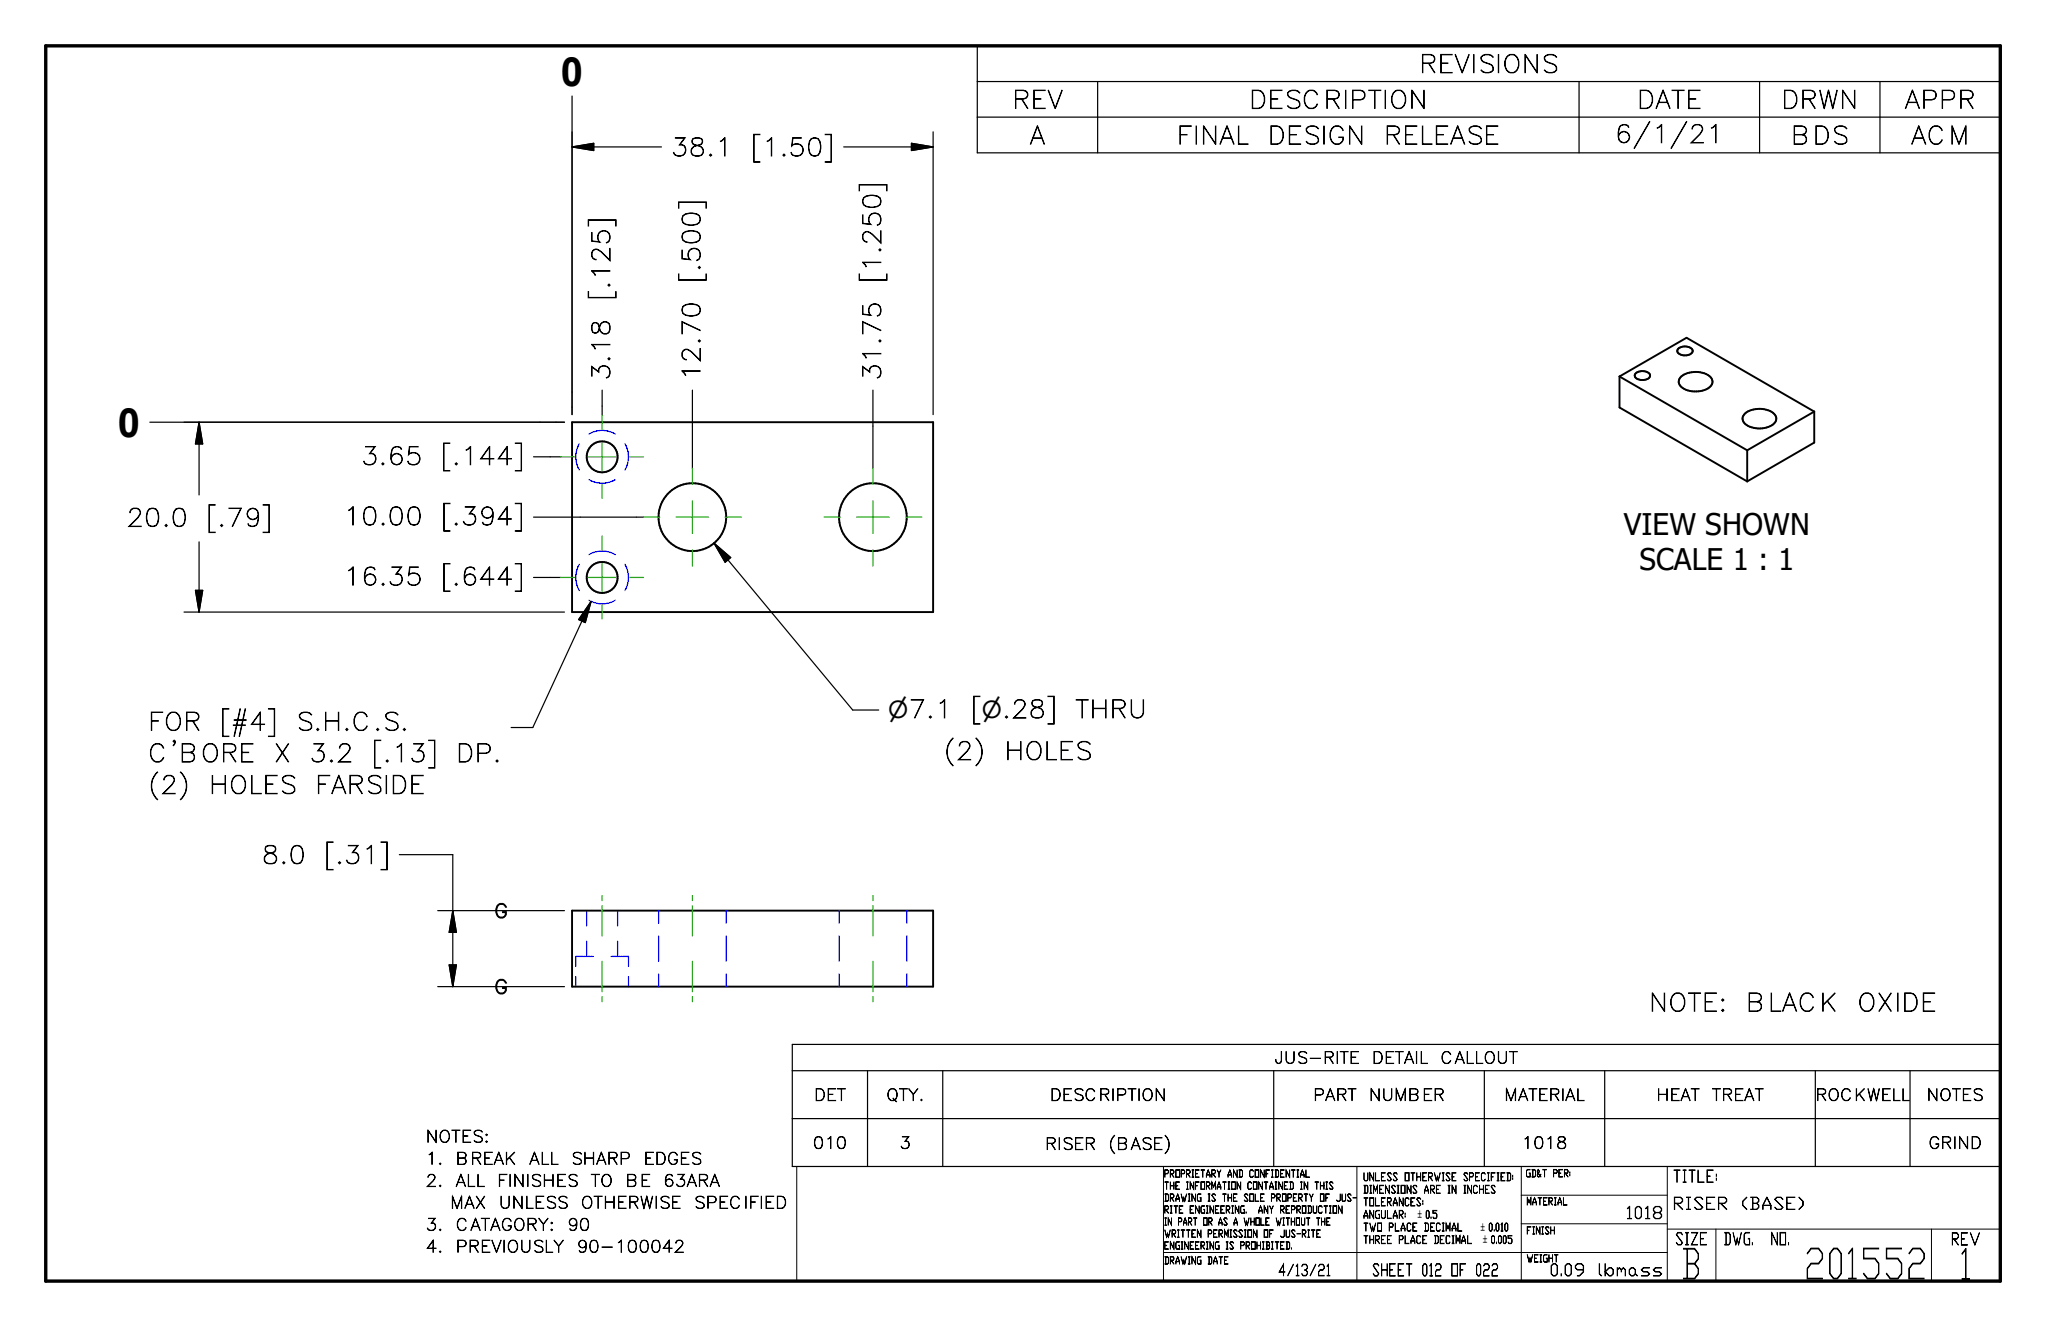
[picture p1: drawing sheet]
<svg xmlns="http://www.w3.org/2000/svg" width="432mm" height="279mm" viewBox="0 0 432 279" stroke-linecap="round" stroke-linejoin="round" font-family="sans-serif">
<g fill="none" stroke="#00f" stroke-width=".25">
<path d="M122.2 93.6a5.6 5.6 0 0 0 0 5.5M124.2 91.5a5.4 5.4 0 0 1 5.6 0M131.8 93.6a5.4 5.4 0 0 1 0 5.5M122.2 119a5.6 5.6 0 0 0 0 5.5M124.2 117a5.5 5.5 0 0 1 5.6 0M124.2 101.1a5.4 5.4 0 0 0 5.6 0M131.8 119a5.4 5.4 0 0 1 0 5.5M124.2 126.6a5.4 5.4 0 0 0 5.6 0M123.7 192v3.3M123.7 198.5v3.2M130.3 192v3.3M130.3 198.5v3.2"/>
<path d="M138.9 192v2.7M138.9 197.4v5.3M153.2 192v2.7M153.2 197.4v5.3M177 192v2.7M177 197.4v5.3M191.3 192v2.7M191.3 197.4v5.3M121.5 205.9v2.1M125.2 201.7h-3.7v2.1M128.9 201.7h3.7v2.1M132.6 205.9v2.1"/>
<path d="M138.9 205.4v2.6M153.2 205.4v2.6M177 205.4v2.6M191.3 205.4v2.6"/>
</g>
<g fill="none" stroke="#000" stroke-width=".41">
<path d="M341.6 79.4v6.5l27 15.6M341.6 79.4l14.2-8.2 26.9 15.6M341.6 79.4l27 15.6M345.1 78.7a2.05 2.05 0 0 1 3 .4 1.16 1.16 0 0 1-1.4 1 1.39 1.39 0 0 1-1.9-1.1zM354 73.5a2.09 2.09 0 0 1 3.1 .4 1.25 1.25 0 0 1-1.4 1 1.59 1.59 0 0 1-1.9-.9zM354.6 79.4a5 5 0 0 1 6.4 .3 1.58 1.58 0 0 1-1 2.4 4.9 4.9 0 0 1-5.7-.9l-.2-.5 .1-.6zM120.7 89h76.1v40.1h-76.1zM368.1 87.2a5 5 0 0 1 6.3 .3 1.58 1.58 0 0 1-1 2.4 5.2 5.2 0 0 1-5.4-.7 1.35 1.35 0 0 1 .1-2zM368.6 95v6.5M382.7 86.8v6.5l-14.1 8.2M382.7 86.8l-14.1 8.2M120.7 192h76.1v16h-76.1z"/>
<circle cx="127" cy="96.3" r="3.3"/>
<circle cx="146" cy="109" r="7.1"/>
<circle cx="184.1" cy="109.1" r="7.1"/>
<circle cx="127" cy="121.8" r="3.3"/>
</g>
<path d="M9.6 9.7h412.3v260.4h-412.3z" fill="none" stroke="#000" stroke-width=".71"/>
<path d="M168.1 246h253.8v24.1h-253.8zM245.4 246v24.1M286.2 246v24.1M320.9 252h30.8M320.9 258.1h30.8M320.9 246v24.1M351.7 259.2h70.2M351.7 246v24.1M362 259.2v10.9M407.4 259.2v10.9M245.4 264.1h106.3" fill="none" stroke="#000" stroke-width=".21"/>
<g fill="none" stroke="#000" stroke-width=".25">
<path d="M206.2 9.7h215.7v22.5h-215.7zM206.2 17.2h215.7M231.5 17.2v15M333.1 17.2v15M371.2 17.2v15M396.6 17.2v15M120.7 20.2v67.2M120.7 31h18.8M120.7 31l4.5-.8v1.5zM178 31h18.8M192.3 30.2l4.5 .8-4.5 .7zM196.8 27.8v59.6"/>
<path d="M206.2 24.7h215.7M31.6 89h87.5M42 89v15.4M42 89l.8 4.6h-1.6zM112.5 96.3h5.8M127 82.3v5.3M146.1 82.3v16.4M184.1 82.3v16.4M42 114.3v14.8M112.5 109h23.2M150.6 114.5l29.3 35.2h5.5M150.6 114.5l3.5 3.1-1.1 1z"/>
<path d="M38.8 129.1h80.3M41.2 124.5h1.6l-.8 4.6zM112.5 121.8h5.8M124.7 126.8l-12.3 26.6h-4.6M124.7 126.8l-1.2 4.5-1.4-.7zM84.2 180.2h11.3v27.8M92.3 192h26.8M95.5 192l.8 4.6h-1.6zM92.3 208h26.8M94.7 203.5h1.6l-.8 4.5zM167.1 220.2h254.8v25.8h-254.8zM167.1 225.8h254.8"/>
<path d="M167.1 235.9h254.8M183 225.8v20.2M198.9 225.8v20.2M268.7 225.8v20.2M313.1 225.8v20.2M338.5 225.8v20.2M382.9 225.8v20.2M402.9 225.8v20.2"/>
</g>
<path d="M120.7 31l4.5-.8v1.5zM192.3 30.2l4.5 .8-4.5 .7zM42 89l.8 4.6h-1.6zM150.6 114.5l3.5 3.1-1.1 1zM41.2 124.5h1.6l-.8 4.6zM124.7 126.8l-1.2 4.5-1.4-.7zM95.5 192l.8 4.6h-1.6zM94.7 203.5h1.6l-.8 4.5z" fill="#000" stroke="#000" stroke-width=".25"/>
<g fill="none" stroke="#23a718" stroke-width=".25">
<path d="M118.3 96.3h2.9M124.1 96.3h5.8M127 87.6v2.9M127 93.4v5.9M132.8 96.3h2.9M146.1 98.7v3.5M184.1 98.7v3.5M127 102.2v2.9M127 113v2.9M127 118.8v5.9M135.7 109h3.5M142.6 109h6.9"/>
<path d="M146.1 105.6v6.9M146.1 115.9v3.5M152.9 109h3.5M173.8 109h3.5M180.7 109h6.9M184.1 105.6v6.9M184.1 115.9v3.5M191 109h3.4M118.3 121.8h2.9M124.1 121.8h5.8M127 127.6v2.9M132.8 121.8h2.9"/>
<path d="M127 188.8v1.1M127 191v6.4M146.1 188.8v1.1M146.1 191v6.4M184.1 188.8v1.1M184.1 191v6.4M127 202.7v6.4M127 210.2v1M146.1 202.7v6.4M146.1 210.2v1M184.1 202.7v6.4M184.1 210.2v1"/>
</g>
<g font-size="8.8">
<text x="380.5" y="269.6">201552</text>
<text x="413.1" y="269.7">1</text>
</g>
<text font-size="8.7" x="354.3" y="269.6">B</text>
<g font-size="8.5">
<text x="118.3" y="18.2">0</text>
<text x="24.9" y="92.1">0</text>
</g>
<g font-size="6.3">
<text x="342.5" y="112.7">VIEW SHOWN</text>
<text x="345.8" y="120.2">SCALE 1 : 1</text>
</g>
<g font-size="5.2">
<text x="299.3" y="15.3">REVISIONS</text>
<text x="213.5" y="22.9">REV</text>
<text x="263.4" y="22.9">DESCRIPTION</text>
<text x="345.3" y="22.9">DATE</text>
<text x="375.7" y="22.9">DRWN</text>
<text x="401.7" y="22.9">APPR</text>
<text x="141.5" y="32.9">38.1</text>
<text x="158.4" y="32.9">[1.50]</text>
<text x="217.2" y="30.4">A</text>
<text x="248.2" y="30.4">FINAL</text>
<text x="267.4" y="30.4">DESIGN</text>
<text x="291.9" y="30.4">RELEASE</text>
<text x="340.6" y="30.1">6/1/21</text>
<text x="377.7" y="30.4">BDS</text>
<text x="403.1" y="30.4">ACM</text>
<text x="147.7" y="59.6" transform="rotate(-90 147.7 59.6)">[.500]</text>
<text x="185.8" y="59.6" transform="rotate(-90 185.8 59.6)">[1.250]</text>
<text x="128.7" y="63.3" transform="rotate(-90 128.7 63.3)">[.125]</text>
<text x="128.7" y="80.3" transform="rotate(-90 128.7 80.3)">3.18</text>
<text x="147.7" y="80.3" transform="rotate(-90 147.7 80.3)">12.70</text>
<text x="185.8" y="80.3" transform="rotate(-90 185.8 80.3)">31.75</text>
<text x="76.2" y="98">3.65</text>
<text x="93" y="98">[.144]</text>
<text x="26.7" y="111">20.0</text>
<text x="43.5" y="111">[.79]</text>
<text x="72.4" y="110.7">10.00</text>
<text x="93.1" y="110.7">[.394]</text>
<text x="72.4" y="123.4">16.35</text>
<text x="93.1" y="123.4">[.644]</text>
<text x="31.2" y="154">FOR</text>
<text x="46.4" y="154">[#4]</text>
<text x="62.4" y="154">S.H.C.S.</text>
<text x="204.9" y="151.4">[n.28]</text>
<text x="226.8" y="151.4">THRU</text>
<text x="31.2" y="160.7">C'BORE</text>
<text x="57.7" y="160.7">X</text>
<text x="65.3" y="160.7">3.2</text>
<text x="78.5" y="160.7">[.13]</text>
<text x="96.2" y="160.7">DP.</text>
<text x="199" y="160.2">(2)</text>
<text x="211.9" y="160.2">HOLES</text>
<text x="31.2" y="167.3">(2)</text>
<text x="44" y="167.3">HOLES</text>
<text x="66.4" y="167.3">FARSIDE</text>
<text x="55.2" y="182.1">8.0</text>
<text x="68.4" y="182.1">[.31]</text>
<text x="347.8" y="213.2">NOTE:</text>
<text x="368.2" y="213.2">BLACK</text>
<text x="391.8" y="213.2">OXIDE</text>
</g>
<text font-size="5" x="187.4" y="151.4">n7.1</text>
<g font-size="4.1">
<text x="104.2" y="193.6">G</text>
<text x="104.2" y="209.6">G</text>
</g>
<g font-size="3.5">
<text x="352.8" y="249.3">TITLE:</text>
<text x="342.9" y="257">1018</text>
<text x="352.8" y="255">RISER</text>
<text x="367.2" y="255">(BASE)</text>
<text x="353.3" y="262.5">SIZE</text>
<text x="363.5" y="262.5">DWG.</text>
<text x="373.5" y="262.5">NO.</text>
<text x="411.5" y="262.5">REV</text>
<text x="289.4" y="269">SHEET 012 OF 022</text>
<text x="326.8" y="269">0.09</text>
<text x="337" y="269">lbmass</text>
</g>
<g font-size="3.4">
<text x="268.9" y="224.2">JUS-RITE</text>
<text x="289.4" y="224.2">DETAIL</text>
<text x="303.8" y="224.2">CALLOUT</text>
<text x="171.7" y="232.1">DET</text>
<text x="186.9" y="232.1">QTY.</text>
<text x="221.4" y="232.1">DESCRIPTION</text>
<text x="277" y="232.1">PART</text>
<text x="288.7" y="232.1">NUMBER</text>
<text x="317.3" y="232.1">MATERIAL</text>
<text x="349.4" y="232.1">HEAT</text>
<text x="361.1" y="232.1">TREAT</text>
<text x="382.9" y="232.1">ROCKWELL</text>
<text x="406.4" y="232.1">NOTES</text>
<text x="89.8" y="240.9">NOTES:</text>
<text x="89.8" y="245.5">1.</text>
<text x="96.1" y="245.5">BREAK</text>
<text x="111.6" y="245.5">ALL</text>
<text x="120.4" y="245.5">SHARP</text>
<text x="135.8" y="245.5">EDGES</text>
<text x="171.5" y="242.2">010</text>
<text x="189.7" y="242.2">3</text>
<text x="220.4" y="242.4">RISER</text>
<text x="233.8" y="242.4">(BASE)</text>
<text x="321" y="242.2">1018</text>
<text x="406.8" y="242.2">GRIND</text>
<text x="89.8" y="250.2">2.</text>
<text x="96.1" y="250.2">ALL</text>
<text x="104.9" y="250.2">FINISHES</text>
<text x="124.6" y="250.2">TO</text>
<text x="131.9" y="250.2">BE</text>
<text x="139.9" y="250.2">63ARA</text>
<text x="94.9" y="254.8">MAX</text>
<text x="105.2" y="254.8">UNLESS</text>
<text x="122.5" y="254.8">OTHERWISE</text>
<text x="146.3" y="254.8">SPECIFIED</text>
<text x="89.8" y="259.5">3.</text>
<text x="96.1" y="259.5">CATAGORY:</text>
<text x="119.6" y="259.5">90</text>
<text x="89.8" y="264.1">4.</text>
<text x="96.1" y="264.1">PREVIOUSLY</text>
<text x="121.6" y="264.1">90-100042</text>
</g>
<text font-size="3.3" x="269.6" y="269">4/13/21</text>
<g font-size="2.3">
<text x="287.5" y="249">UNLESS OTHERWISE SPECIFIED:</text>
<text x="287.5" y="251.6">DIMENSIONS ARE IN INCHES</text>
<text x="287.5" y="254.3">TOLERANCES:</text>
<text x="287.5" y="256.9">ANGULAR:</text>
<text x="287.5" y="259.6">TWO PLACE DECIMAL</text>
<text x="287.5" y="262.2">THREE PLACE DECIMAL</text>
</g>
<g font-size="2.2">
<text x="299.1" y="256.8">`0.5</text>
<text x="312.4" y="259.5">`0.010</text>
<text x="312.8" y="262.2">` 0.005</text>
</g>
<g font-size="2.1">
<text x="245.5" y="248.2">PROPRIETARY AND CONFIDENTIAL</text>
<text x="245.5" y="250.8">THE INFORMATION CONTAINED IN THIS</text>
<text x="321.8" y="248.2">GD&amp;T PER:</text>
<text x="245.5" y="253.3">DRAWING IS THE SOLE PROPERTY OF JUS-</text>
<text x="245.5" y="255.8">RITE ENGINEERING.</text>
<text x="265.3" y="255.8">ANY REPRODUCTION</text>
<text x="322" y="254.1">MATERIAL</text>
<text x="245.5" y="260.9">WRITTEN PERMISSION OF JUS-RITE</text>
<text x="245.5" y="263.4">ENGINEERING IS PROHIBITED.</text>
<text x="245.5" y="258.4">IN PART OR AS A WHOLE WITHOUT THE</text>
<text x="322" y="260.2">FINISH</text>
<text x="245.5" y="266.5">DRAWING DATE</text>
<text x="322" y="266.1">WEIGHT</text>
</g>
</svg>
